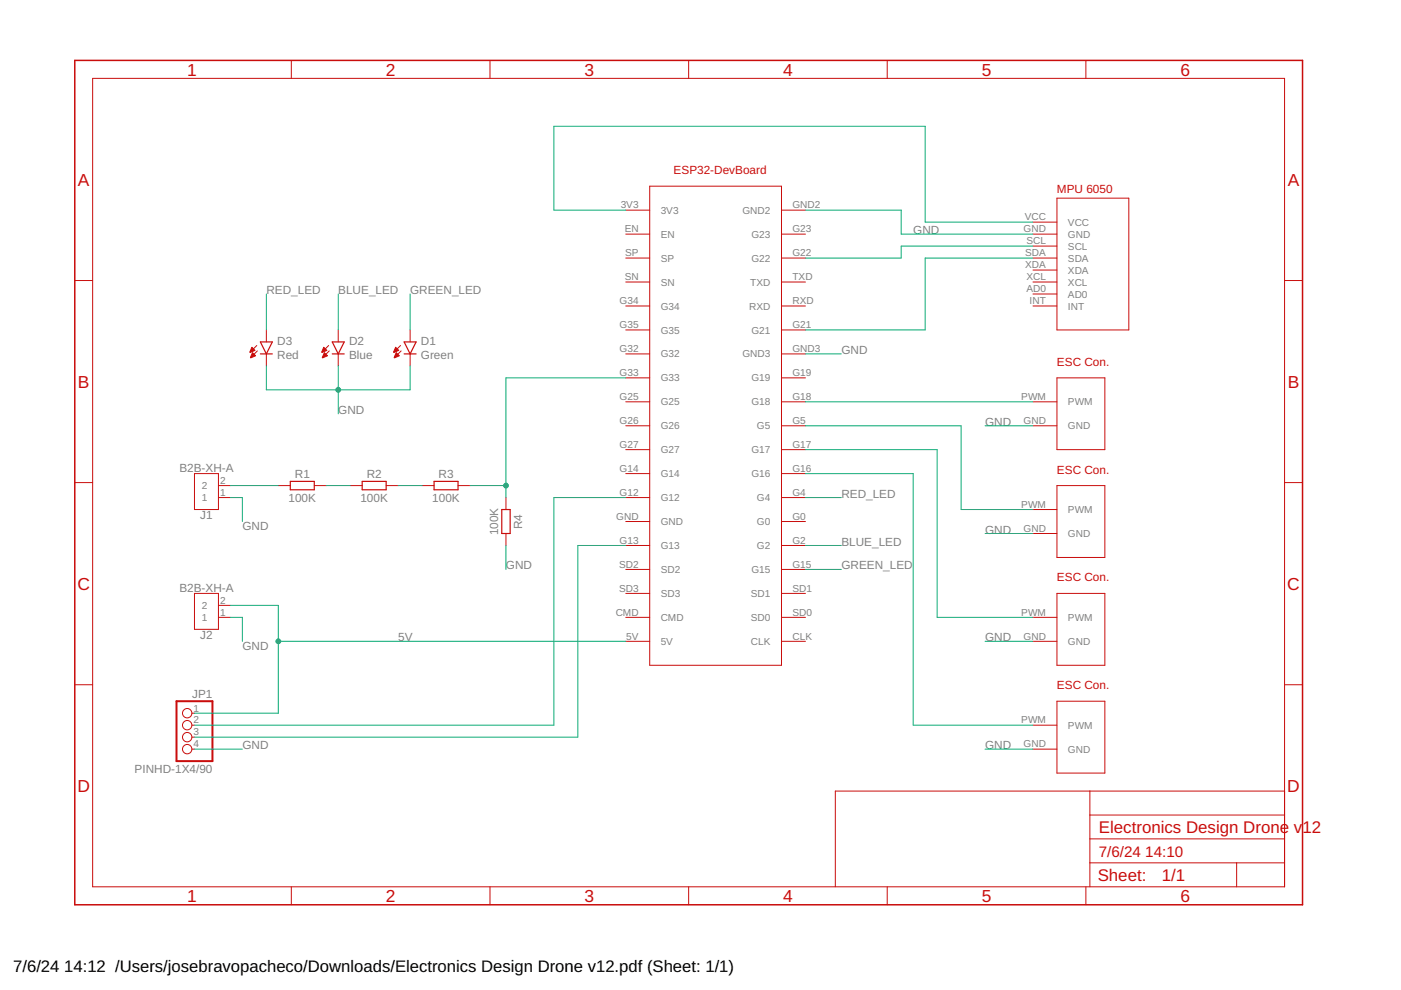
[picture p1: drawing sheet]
<svg xmlns="http://www.w3.org/2000/svg" width="297mm" height="210mm" viewBox="0 0 297 210" stroke-linecap="round" stroke-linejoin="round" font-family="sans-serif">
<g fill="none" stroke="#c90d0c" stroke-width=".21">
<path d="M19.6 16.6h252.8v171.4h-252.8zM61.8 12.8v3.8M103.9 12.8v3.8M146 12.8v3.8M188.1 12.8v3.8M230.2 12.8v3.8M137.8 39.5h27.9v101.6h-27.9zM15.9 59.5h3.7M132.7 44.6h5.1M132.7 49.6h5.1M132.7 54.7h5.1M132.7 59.8h5.1"/>
<path d="M165.7 44.6h5.1M165.7 49.6h5.1M165.7 54.7h5.1M165.7 59.8h5.1M219 49.6h5.1M219 54.7h5.1M219 59.8h5.1M219 47.1h5.1M219 52.2h5.1M219 57.3h5.1M224.1 42h15.2v28h-15.2zM272.4 59.5h3.8"/>
<path d="M54.4 73.3l-1.4 1.4M54.6 74.4l-1.4 1.4M56.5 70v2.5M56.5 75v2.6M69.7 73.3l-1.4 1.4M69.8 74.4l-1.4 1.4M71.7 70v2.5M71.7 75v2.6M84.9 73.3l-1.4 1.4M85 74.4l-1.3 1.4M87 70v2.5M87 75v2.6"/>
<path d="M132.7 64.9h5.1M132.7 70h5.1M132.7 75h5.1M165.7 64.9h5.1M165.7 70h5.1M165.7 75h5.1M219 64.9h5.1M219 62.3h5.1M132.7 80.1h5.1M132.7 85.2h5.1M132.7 90.3h5.1M132.7 95.3h5.1"/>
<path d="M165.7 80.1h5.1M165.7 85.2h5.1M165.7 90.3h5.1M165.7 95.3h5.1M219 85.2h5.1M219 90.3h5.1M224.1 80.1h10.2v15.2h-10.2zM15.9 102.3h3.7M41.2 100.4h5.1v7.6h-5.1zM46.3 105.5h2.6M46.3 103h2.6M59 103h2.6"/>
<path d="M66.6 103h2.6M74.3 103h2.5M81.9 103h2.5M89.5 103h2.5M97.1 103h2.6M107.3 105.5v2.5M107.3 113.1v2.6M132.7 100.4h5.1M132.7 105.5h5.1M132.7 110.6h5.1M132.7 115.7h5.1M165.7 100.4h5.1"/>
<path d="M165.7 105.5h5.1M165.7 110.6h5.1M165.7 115.7h5.1M219 108h5.1M219 113.1h5.1M224.1 103h10.2v15.2h-10.2zM272.4 102.3h3.8M41.2 125.8h5.1v7.6h-5.1zM46.3 130.9h2.6M46.3 128.4h2.6M132.7 120.7h5.1M132.7 125.8h5.1"/>
<path d="M132.7 130.9h5.1M132.7 136h5.1M165.7 120.7h5.1M165.7 125.8h5.1M165.7 130.9h5.1M165.7 136h5.1M219 130.9h5.1M219 136h5.1M224.1 125.8h10.2v15.3h-10.2zM15.9 145.2h3.7M40.7 151.2h.5M40.7 153.8h.5"/>
<path d="M40.7 156.3h.5M40.7 158.8h.5M219 153.8h5.1M219 158.8h5.1M224.1 148.7h10.2v15.2h-10.2zM272.4 145.2h3.8M231.1 167.7v20.3M231.1 177.9h41.3M231.1 172.8h41.3M272.4 167.7h-95.3v20.3M61.8 188v3.8M103.9 188v3.8"/>
<path d="M146 188v3.8M188.1 188v3.8M230.2 188v3.8M231.1 182.9h41.3M262.2 182.9v5.1"/>
<circle cx="39.7" cy="151.2" r=".99"/>
<circle cx="39.7" cy="153.8" r=".99"/>
<circle cx="39.7" cy="156.3" r=".99"/>
<circle cx="39.7" cy="158.8" r=".99"/>
</g>
<path d="M55.2 75h2.5M55.2 72.5h2.5l-1.2 2.5zM70.4 75h2.6M70.4 72.5h2.6l-1.3 2.5zM85.7 72.5h2.5l-1.2 2.5zM85.7 75h2.5M61.6 102.1h5v1.7h-5zM76.8 102.1h5.1v1.7h-5.1zM92 102.1h5.1v1.7h-5.1zM106.4 108h1.8v5.1h-1.8z" fill="none" stroke="#c90d0c" stroke-width=".25"/>
<g fill="#c90d0c" stroke="#c90d0c" stroke-width=".21">
<path d="M83.9 73.6l.6 .7-1 .4z" fill-rule="evenodd"/>
<path d="M84 74.8l.7 .6-1.1 .5z" fill-rule="evenodd"/>
<path d="M68.6 73.6l.7 .7-1 .4z" fill-rule="evenodd"/>
<path d="M68.8 74.8l.6 .6-1 .5z" fill-rule="evenodd"/>
<path d="M53.4 73.6l.7 .7-1.1 .4z" fill-rule="evenodd"/>
<path d="M53.5 74.8l.7 .6-1 .5z" fill-rule="evenodd"/>
</g>
<path d="M15.9 12.8h260.3v179h-260.3z" fill="none" stroke="#c90d0c" stroke-width=".32"/>
<path d="M37.4 148.7h7.6v12.7h-7.6z" fill="none" stroke="#c90d0c" stroke-width=".42"/>
<g fill="none" stroke="#0dab76" stroke-width=".21">
<path d="M132.7 44.6h-15.3v-17.8h78.8v20.3h22.8M170.8 44.6h20.3v5h27.9M219 54.7h-22.8v15.3h-25.4M219 52.2h-27.9v2.5h-20.3M56.5 77.6v5.1h30.5v-5.1M56.5 62.3v7.7M71.7 62.3v7.7M71.7 77.6v10.1M87 62.3v7.7M170.8 75h7.6M132.7 80.1h-25.4v25.4M170.8 90.3h33v17.7h15.2"/>
<path d="M170.8 95.3h27.9v35.6h20.3M170.8 85.2h48.2M208.9 90.3h10.1M48.9 105.5h2.5v5.1M48.9 103h10.1M69.2 103h5.1M84.4 103h5.1M99.7 103h7.6M107.3 115.7v5M132.7 105.5h-15.3v48.3h-76.2M132.7 115.7h-10.2v40.6h-81.3M170.8 105.5h7.6"/>
<path d="M170.8 115.7h7.6M170.8 100.4h22.8v53.4h25.4M208.9 113.1h10.1M48.9 130.9h2.5v5.1M48.9 128.4h10.1v22.8h-17.8M59 136h73.7M170.8 120.7h7.6M208.9 136h10.1M41.2 158.8h10.2M208.9 158.8h10.1"/>
</g>
<g fill="#0dab76" stroke="#0dab76" stroke-width=".21">
<circle cx="71.7" cy="82.7" r=".51"/>
<circle cx="107.3" cy="103" r=".51"/>
<circle cx="59" cy="136" r=".51"/>
</g>
<g font-size="3.7" fill="#c90d0c">
<text x="39.7" y="16">1</text>
<text x="81.8" y="16">2</text>
<text x="123.9" y="16">3</text>
<text x="166" y="16">4</text>
<text x="208.2" y="16">5</text>
<text x="250.3" y="16">6</text>
<text x="16.5" y="39.3">A</text>
<text x="273" y="39.3">A</text>
<text x="16.5" y="82.2">B</text>
<text x="273" y="82.2">B</text>
<text x="16.4" y="125">C</text>
<text x="272.9" y="125">C</text>
<text x="16.4" y="167.9">D</text>
<text x="272.9" y="167.9">D</text>
<text x="39.7" y="191.2">1</text>
<text x="81.8" y="191.2">2</text>
<text x="123.9" y="191.2">3</text>
<text x="166" y="191.2">4</text>
<text x="208.2" y="191.2">5</text>
<text x="250.3" y="191.2">6</text>
</g>
<g font-size="3.6" fill="#c90d0c">
<text x="233" y="176.6">Electronics Design Drone</text>
<text x="274.3" y="176.6">v12</text>
<text x="232.7" y="186.9">Sheet:</text>
<text x="246.3" y="186.8">1/1</text>
</g>
<g font-size="3.5">
<text x="2.8" y="206.1">7/6/24</text>
<text x="13.6" y="206.1">14:12 /Users/josebravopacheco/Downloads/Electronics Design Drone v12.pdf (Sheet: 1/1)</text>
</g>
<g font-size="3.2" fill="#c90d0c">
<text x="233" y="181.7">7/6/24</text>
<text x="242.8" y="181.7">14:10</text>
</g>
<g font-size="2.5" fill="#c90d0c">
<text x="142.8" y="36.9">ESP32-DevBoard</text>
<text x="224.1" y="41">MPU 6050</text>
<text x="224.1" y="77.6">ESC Con.</text>
<text x="224.1" y="100.4">ESC Con.</text>
<text x="224.1" y="123.3">ESC Con.</text>
<text x="224.1" y="146.1">ESC Con.</text>
</g>
<g font-size="2.5" fill="#808080">
<text x="193.6" y="49.6">GND</text>
<text x="56.5" y="62.3">RED_LED</text>
<text x="71.7" y="62.3">BLUE_LED</text>
<text x="87" y="62.3">GREEN_LED</text>
<text x="58.8" y="76">Red</text>
<text x="58.8" y="73.3">D3</text>
<text x="74" y="76">Blue</text>
<text x="74" y="73.3">D2</text>
<text x="89.2" y="76">Green</text>
<text x="89.2" y="73.3">D1</text>
<text x="178.4" y="75">GND</text>
<text x="71.7" y="87.7">GND</text>
<text x="208.9" y="90.3">GND</text>
<text x="38" y="100.2">B2B-XH-A</text>
<text x="62.5" y="101.3">R1</text>
<text x="77.7" y="101.3">R2</text>
<text x="93" y="101.3">R3</text>
<text x="61.2" y="106.4">100K</text>
<text x="76.4" y="106.4">100K</text>
<text x="91.7" y="106.4">100K</text>
<text x="178.4" y="105.5">RED_LED</text>
<text x="42.4" y="110.1">J1</text>
<text x="51.4" y="112.4">GND</text>
<text x="105.6" y="113.5" transform="rotate(-90 105.6 113.5)">100K</text>
<text x="110.7" y="112.2" transform="rotate(-90 110.7 112.2)">R4</text>
<text x="208.9" y="113.1">GND</text>
<text x="178.4" y="115.7">BLUE_LED</text>
<text x="38" y="125.6">B2B-XH-A</text>
<text x="107.3" y="120.7">GND</text>
<text x="178.4" y="120.7">GREEN_LED</text>
<text x="42.4" y="135.5">J2</text>
<text x="51.4" y="137.8">GND</text>
<text x="84.4" y="136">5V</text>
<text x="208.9" y="136">GND</text>
<text x="40.8" y="148">JP1</text>
<text x="51.4" y="158.8">GND</text>
<text x="208.9" y="158.8">GND</text>
<text x="28.5" y="163.9">PINHD-1X4/90</text>
</g>
<g font-size="2.1" fill="#808080">
<text x="131.6" y="44.2">3V3</text>
<text x="140.1" y="45.3">3V3</text>
<text x="157.4" y="45.3">GND2</text>
<text x="168" y="44.2">GND2</text>
<text x="217.3" y="46.7">VCC</text>
<text x="226.4" y="47.9">VCC</text>
<text x="132.4" y="49.3">EN</text>
<text x="140.1" y="50.4">EN</text>
<text x="159.3" y="50.4">G23</text>
<text x="168" y="49.3">G23</text>
<text x="217" y="49.3">GND</text>
<text x="217.6" y="51.8">SCL</text>
<text x="226.4" y="50.4">GND</text>
<text x="226.4" y="52.9">SCL</text>
<text x="132.4" y="59.4">SN</text>
<text x="132.6" y="54.4">SP</text>
<text x="140.1" y="55.5">SP</text>
<text x="159.3" y="55.5">G22</text>
<text x="168" y="59.4">TXD</text>
<text x="168" y="54.4">G22</text>
<text x="217.4" y="54.4">SDA</text>
<text x="217.4" y="56.9">XDA</text>
<text x="217.6" y="59.4">XCL</text>
<text x="226.4" y="55.5">SDA</text>
<text x="226.4" y="58">XDA</text>
<text x="131.4" y="64.5">G34</text>
<text x="140.1" y="60.6">SN</text>
<text x="140.1" y="65.6">G34</text>
<text x="158.8" y="65.6">RXD</text>
<text x="159.1" y="60.6">TXD</text>
<text x="168" y="64.5">RXD</text>
<text x="217.6" y="62">AD0</text>
<text x="218.3" y="64.5">INT</text>
<text x="226.4" y="60.6">XCL</text>
<text x="226.4" y="63.1">AD0</text>
<text x="226.4" y="65.6">INT</text>
<text x="131.4" y="69.6">G35</text>
<text x="140.1" y="70.7">G35</text>
<text x="159.3" y="70.7">G21</text>
<text x="168" y="69.6">G21</text>
<text x="131.4" y="74.7">G32</text>
<text x="140.1" y="75.8">G32</text>
<text x="157.4" y="75.8">GND3</text>
<text x="168" y="74.7">GND3</text>
<text x="131.4" y="79.8">G33</text>
<text x="140.1" y="80.9">G33</text>
<text x="159.3" y="80.9">G19</text>
<text x="168" y="79.8">G19</text>
<text x="131.4" y="84.8">G25</text>
<text x="131.4" y="89.9">G26</text>
<text x="140.1" y="85.9">G25</text>
<text x="159.3" y="85.9">G18</text>
<text x="168" y="89.9">G5</text>
<text x="168" y="84.8">G18</text>
<text x="216.5" y="84.8">PWM</text>
<text x="217" y="89.9">GND</text>
<text x="226.4" y="85.9">PWM</text>
<text x="131.4" y="95">G27</text>
<text x="140.1" y="91">G26</text>
<text x="160.5" y="91">G5</text>
<text x="168" y="95">G17</text>
<text x="226.4" y="91">GND</text>
<text x="131.4" y="100.1">G14</text>
<text x="140.1" y="96.1">G27</text>
<text x="140.1" y="101.2">G14</text>
<text x="159.3" y="101.2">G16</text>
<text x="159.3" y="96.1">G17</text>
<text x="168" y="100.1">G16</text>
<text x="42.8" y="106.3">1</text>
<text x="42.8" y="103.7">2</text>
<text x="46.7" y="105.1">1</text>
<text x="46.7" y="102.6">2</text>
<text x="131.4" y="105.1">G12</text>
<text x="140.1" y="106.3">G12</text>
<text x="160.5" y="106.3">G4</text>
<text x="168" y="105.1">G4</text>
<text x="216.5" y="107.7">PWM</text>
<text x="130.7" y="110.2">GND</text>
<text x="140.1" y="111.3">GND</text>
<text x="160.5" y="111.3">G0</text>
<text x="168" y="110.2">G0</text>
<text x="217" y="112.8">GND</text>
<text x="226.4" y="108.8">PWM</text>
<text x="226.4" y="113.9">GND</text>
<text x="131.4" y="115.3">G13</text>
<text x="140.1" y="116.4">G13</text>
<text x="160.5" y="116.4">G2</text>
<text x="168" y="115.3">G2</text>
<text x="131.3" y="120.4">SD2</text>
<text x="131.3" y="125.5">SD3</text>
<text x="140.1" y="121.5">SD2</text>
<text x="159.3" y="121.5">G15</text>
<text x="168" y="125.5">SD1</text>
<text x="168" y="120.4">G15</text>
<text x="42.8" y="131.7">1</text>
<text x="42.8" y="129.1">2</text>
<text x="46.7" y="130.5">1</text>
<text x="46.7" y="128">2</text>
<text x="130.5" y="130.5">CMD</text>
<text x="140.1" y="126.6">SD3</text>
<text x="140.1" y="131.7">CMD</text>
<text x="159.2" y="131.7">SD0</text>
<text x="159.2" y="126.6">SD1</text>
<text x="168" y="130.5">SD0</text>
<text x="216.5" y="130.5">PWM</text>
<text x="226.4" y="131.7">PWM</text>
<text x="132.8" y="135.6">5V</text>
<text x="140.1" y="136.7">5V</text>
<text x="159.2" y="136.7">CLK</text>
<text x="168" y="135.6">CLK</text>
<text x="217" y="135.6">GND</text>
<text x="226.4" y="136.7">GND</text>
<text x="41" y="150.9">1</text>
<text x="41" y="153.4">2</text>
<text x="41" y="155.9">3</text>
<text x="216.5" y="153.4">PWM</text>
<text x="226.4" y="154.5">PWM</text>
<text x="41" y="158.5">4</text>
<text x="217" y="158.5">GND</text>
<text x="226.4" y="159.6">GND</text>
</g>
</svg>
